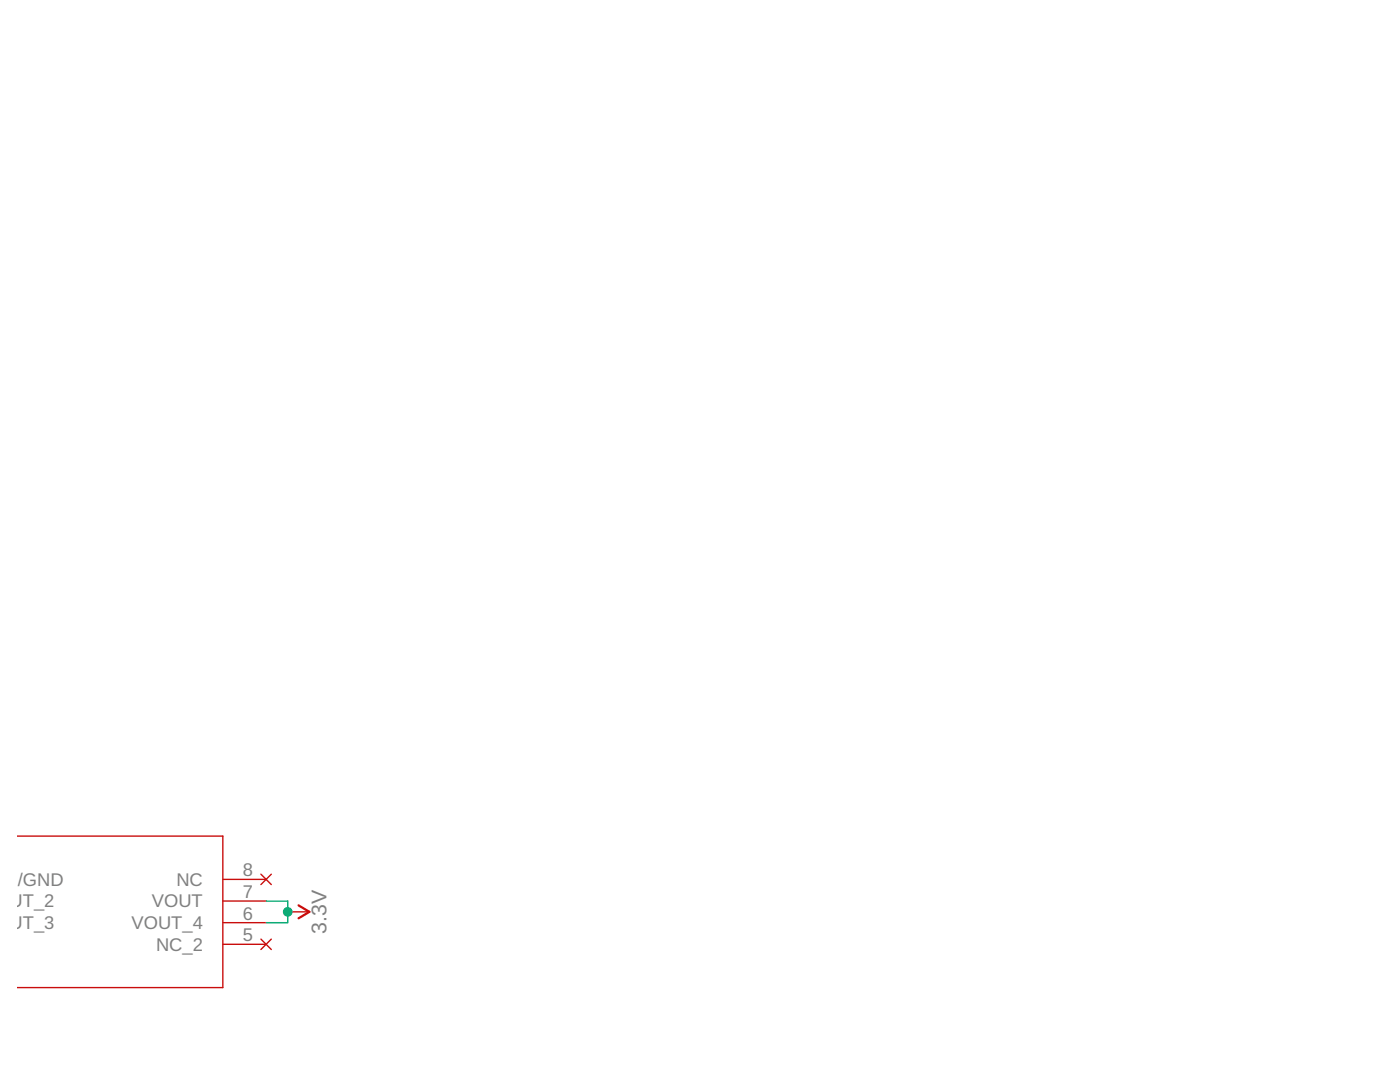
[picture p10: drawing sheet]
<svg xmlns="http://www.w3.org/2000/svg" width="279mm" height="216mm" viewBox="0 0 279 216" stroke-linecap="round" stroke-linejoin="round" font-family="sans-serif">
<path d="M3.4 166.8h41.1v30.3h-41.1M44.5 179.8h8.6M44.5 175.5h8.6M52.1 174.4l2 2.1M54.1 174.4l-2 2.1M44.5 188.4h8.6M44.5 184.1h8.6M52.1 187.4l2 2.1M54.1 187.4l-2 2.1M57.4 181.9h4.3" fill="none" stroke="#c90d0c" stroke-width=".28"/>
<path d="M59.6 180.7l2.1 1.2-2.1 1.3" fill="none" stroke="#c90d0c" stroke-width=".44"/>
<path d="M53.1 179.8h4.3v4.3h-4.3" fill="none" stroke="#0dab76" stroke-width=".28"/>
<circle cx="57.4" cy="181.9" r=".87" fill="#0dab76" stroke="#0dab76" stroke-width=".2"/>
<text font-size="4.3" fill="#808080" x="65.2" y="186.3" transform="rotate(-90 65.2 186.3)">3.3V</text>
<g font-size="3.7" fill="#808080">
<text x="-.9" y="176.8">DJ/GND</text>
<text x="35.2" y="176.8">NC</text>
<text x="48.4" y="179.2">7</text>
<text x="48.4" y="174.9">8</text>
<text x="-.9" y="181.1">OUT_2</text>
<text x="-.9" y="185.4">OUT_3</text>
<text x="26.2" y="185.4">VOUT_4</text>
<text x="30.3" y="181.1">VOUT</text>
<text x="48.4" y="183.5">6</text>
<text x="31.1" y="189.7">NC_2</text>
<text x="48.4" y="187.8">5</text>
</g>
</svg>
